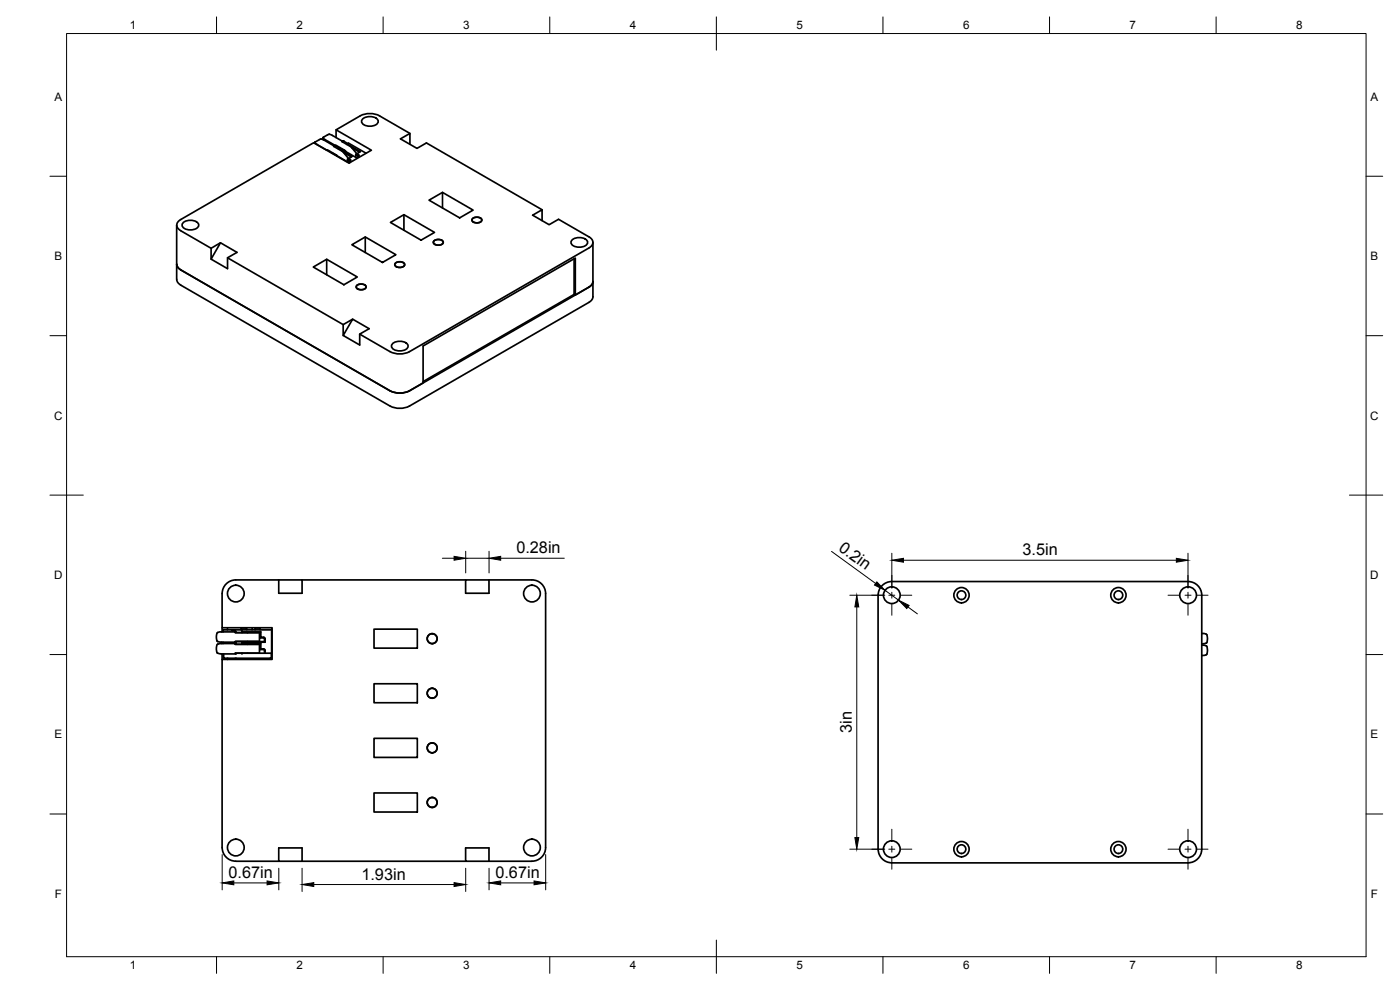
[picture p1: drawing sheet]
<svg xmlns="http://www.w3.org/2000/svg" width="420mm" height="297mm" viewBox="0 0 420 297" stroke-linecap="round" stroke-linejoin="round" font-family="sans-serif">
<!-- layer: Visible -->
<g fill="#000">
<circle cx="100.5" cy="43.7" r=".25"/>
<circle cx="102.9" cy="42.3" r=".25"/>
<circle cx="70.6" cy="193.1" r=".25"/>
<circle cx="70.6" cy="192.7" r=".25"/>
<circle cx="70.6" cy="189.6" r=".25"/>
</g>
<g fill="none" stroke="#000" stroke-width=".51">
<path d="M100.9 39v2.3M108.8 35.7a3.4 3.4 0 0 1 4.6 .4 1.57 1.57 0 0 1-1.8 1.7h-1.2a1.43 1.43 0 0 1-1.5-.5 1.43 1.43 0 0 1-.1-1.6zM94.5 42.8l1.7-1.1 .8 .2 5.8 3.6 1.8 2.1-.3 .1M94.5 42.7v.3M94.5 42.8l.6 .5M95.1 43.3l6.1 3.5M96.9 41.3l1.8-1 .8 .2 5.8 3.5 1.8 2.1-.3 .2M96.9 41.3v.6M97 41.3l.6 .6M97.6 41.9l5.9 3.2 .3 .4M98.1 45.1h.1M99.5 46l5.4 2.9-.4-.2"/>
<path d="M100.5 43.7l-.2 .1M100.5 43.7h.1M100.5 43.7l-.3 .2M100.6 43.7l1.3 .8M100.6 43.7h-.1M100.6 43.6l-.4 .2M101.6 44.8l.4-.3 4.9 2.8 .7-.4M101.7 44.6l4 2.3-1.1 .7 .5 .3M102.8 42.4l-.2 .1M102.9 42.3h.1zM103 42.3h.1M103 42.3l1.4 .8"/>
<path d="M103.1 45.7l2.3 1.4M104.1 43.4l.5-.4 5.3 3M104.2 43.2l4 2.3-1.1 .7 .5 .3M105 48.2l-.7-.5v.9M105 48.1v.3M105.1 48.3l-.5 .3M105.2 47.9v.4M105.6 44.3l2.3 1.4M107.5 47v-.3l-.7-.4v.9M107.6 46.5v.4M123 43.3v-3.3l-2.8 1.7 4.9 2.8 2.9-1.6 34.7 20M123 40l-9.1-5.2a6.4 6.4 0 0 0-5.8 0l-7.2 4.2 10.6 6.1-6.8 3.8-10.6-6.1-39.9 23.1a1.76 1.76 0 0 0-1.2 1.6 1.76 1.76 0 0 0 1.2 1.7"/>
<path d="M132.8 57.7v4.7M53 67.5v16.4l.2 .7 .6 .6 63.3 36.6M53 79.3l.2 .7 1 1 62.9 36.3M54.2 69.2l9.2 5.3M55 66.8a3.4 3.4 0 0 1 4.6 .4 1.57 1.57 0 0 1-1.8 1.7h-1.3a1.43 1.43 0 0 1-1.5-.5 1.43 1.43 0 0 1 0-1.6zM66.2 72.8l4.9 2.9-2.8 1.7v3.2l-4.9-2.8zM66.2 72.8l-2.8 1.7v3.3M68.3 77.4l34.7 20M98 77.8v4.7M105.6 73.4l4-2.3 9.2 5.3-4 2.3zM109.6 71.1v4.7M117.2 66.7l4-2.3 9.2 5.3-4 2.4z"/>
<path d="M118.6 79a1.95 1.95 0 0 1 2.8 .3 1.67 1.67 0 0 1-2.8 .5zM121.2 64.4v4.7M128.8 60.1l4-2.4 9.2 5.3-4.1 2.4zM130.2 72.3a1.95 1.95 0 0 1 2.8 .3 1.67 1.67 0 0 1-2.8 .5zM141.8 65.6a1.95 1.95 0 0 1 2.8 .3 1.67 1.67 0 0 1-2.8 .5zM162.7 66.2v-3.3l-2.8 1.7 4.9 2.8 2.8-1.6 9.1 5.3a1.76 1.76 0 0 1 1.2 1.6 1.76 1.76 0 0 1-1.2 1.7l-53.8 31.1a6.5 6.5 0 0 1-5.8 0M171.7 72a3.4 3.4 0 0 1 4.6 .4 1.57 1.57 0 0 1-1.8 1.7h-1.3a1.43 1.43 0 0 1-1.4-.5 1.43 1.43 0 0 1-.1-1.6zM172.3 77.6v10.7l-45.3 26.2M177.9 72.7v16.3l-.2 .8-.5 .6-54.3 31.4a6.4 6.4 0 0 1-5.8 0M94 80.1l4-2.3 9.2 5.3-4 2.3zM105.8 95.8l5 2.8-2.9 1.7v3.2l-4.9-2.8zM105.8 95.8l-2.8 1.6v3.3"/>
<path d="M107 85.7a1.95 1.95 0 0 1 2.9 .3 1.67 1.67 0 0 1-2.9 .5zM172.3 88.3l.4 .2v-11.1l-45.7 26.4v11.1l-4.1 2.4M176.7 86.2l-53.8 31.1M176.7 86.2l-4 2.3M177.9 84.5l-.2 .7-1 .9M107.9 100.3l9.2 5.2M117.1 117.3a6.4 6.4 0 0 0 5.8 0M117.8 103.1a3.4 3.4 0 0 1 4.6 .4 1.57 1.57 0 0 1-1.8 1.7h-1.3a1.43 1.43 0 0 1-1.4-.5 1.43 1.43 0 0 1-.1-1.6zM66.7 178.1v10.2h15v9.6h-15v56.4M83.7 174h7v4h-7zM83.7 174h-12.9a4.1 4.1 0 0 0-4.1 4.1M90.7 174h49"/>
<path d="M139.7 174h7v4h-7zM146.7 174h12.9a4.1 4.1 0 0 1 4.1 4.1v76.2a4.1 4.1 0 0 1-4.1 4.1h-12.9M263.5 178.6v76.2M263.5 178.6a4.1 4.1 0 0 1 4.1-4.1h89a4.1 4.1 0 0 1 4.1 4.1v76.2a4.1 4.1 0 0 1-4.1 4.1M65.2 189.8l-.3 1.1 .3 1.6M65.2 193.3l-.3 1.1 .3 1.5M65.3 192.4l.1 .1M65.3 189.8l.8-.2h4.5v.3h7.3v2.5h-7.3v.3l-5.2-.2M65.3 193.3l1.1-.2h4.2v.2h7.3v2.6h-7.3v.3h-4.5l-.8-.3M66.7 188.3v1.3M66.7 192.7v.4M66.7 196.2v1.7"/>
<path d="M67 192.7v.4M68.3 188.3v.7M68.3 197.5v.4M69.5 189h12v7h-1.9M69.5 189h-2.5v.6M69.5 189l.2 .2 .4-.1M70.1 189.1h-.1M70.3 189l.4 .2-.1 .4M70.4 189h-.3M70.6 192.7v.4M70.6 189.8h7.5M70.6 192.5h8.8"/>
<path d="M70.6 193.3h7.5M70.6 196h2M70.6 196.1h.1M70.7 196.1l.2 .1M70.7 196.1h.1M72.3 189v-.6h1.8v.6M72.6 196h7M72.6 192.5v.8M72.6 189v.8M72.6 189.6h5.7v1.6l1 .1 .3 .4M72.6 193.1h5.7v1.6h1l.3 .5M72.6 196v.2"/>
<path d="M75.7 188.3v.7M76.6 188.4h1.5v.6M76.6 188.3v.7M78.1 189.8v1.6h1.1l.2 1.1M78.1 193.3v1.6h1M78.3 191.2l-.2 .2M78.3 189.6l-.2 .2M78.3 193.1l-.2 .2M78.3 194.7l-.2 .2M79.1 194.9l.3 .3v.8M79.4 192.5l.2 .2M79.6 191.7v1h-7"/>
<path d="M79.6 195.2v.8M81.4 196v1.5h-14.3v-1.3M112.2 188.8h13v5.7h-13zM360.7 190.1a1.52 1.52 0 0 1 1.5 .6 1.52 1.52 0 0 1 .1 1.6v.2a.93 .93 0 0 1-1.4 .7M360.7 193.6a1.46 1.46 0 0 1 1.5 .5 1.46 1.46 0 0 1 .1 1.6v.2a.95 .95 0 0 1-1.4 .8M360.7 193.2h.2M360.7 196.7h.2M112.2 205.2h13v5.6h-13zM112.2 221.5h13v5.8h-13zM112.2 237.9h13v5.7h-13zM66.7 254.3a4.1 4.1 0 0 0 4.1 4.1h12.9M83.7 254.4h7v4h-7z"/>
<path d="M90.7 258.4h49M139.7 254.4h7v4h-7zM263.5 254.8a4.1 4.1 0 0 0 4.1 4.1M267.6 258.9h89"/>
<circle cx="70.8" cy="178.1" r="2.51"/>
<circle cx="159.6" cy="178.1" r="2.51"/>
<circle cx="267.6" cy="178.6" r="2.51"/>
<circle cx="288.6" cy="178.6" r="2.3"/>
<circle cx="288.6" cy="178.6" r="1.3"/>
<circle cx="335.7" cy="178.6" r="2.3"/>
<circle cx="335.7" cy="178.6" r="1.3"/>
<circle cx="356.6" cy="178.6" r="2.51"/>
<circle cx="129.7" cy="191.6" r="1.49"/>
<circle cx="129.7" cy="208" r="1.49"/>
<circle cx="129.7" cy="224.4" r="1.49"/>
<circle cx="70.8" cy="254.3" r="2.51"/>
<circle cx="129.7" cy="240.8" r="1.49"/>
<circle cx="159.6" cy="254.3" r="2.51"/>
<circle cx="267.6" cy="254.8" r="2.51"/>
<circle cx="288.6" cy="254.8" r="2.3"/>
<circle cx="288.6" cy="254.8" r="1.3"/>
<circle cx="335.7" cy="254.8" r="2.3"/>
<circle cx="335.7" cy="254.8" r="1.3"/>
<circle cx="356.6" cy="254.8" r="2.51"/>
</g>
<!-- layer: BORDER -->
<g fill="none" stroke="#000" stroke-width=".3">
<path d="M20 10.1h390v276.9h-390zM65 5.1v5M115 5.1v5M165 5.1v5M215 5.1v10M265 5.1v5M315 5.1v5M365 5.1v5M15 52.9h5M410 52.9h5M15 100.7h5M410 100.7h5"/>
<path d="M15 148.6h10M405 148.6h10M15 196.4h5M410 196.4h5M15 244.2h5M410 244.2h5M65 287v5M115 287v5M165 287v5M215 282.1v9.9M265 287v5M315 287v5"/>
<path d="M365 287v5"/>
</g>
<!-- layer: Smart Centers -->
<g fill="none" stroke="#000" stroke-width=".3">
<path d="M261.6 178.6h3.4M266.7 178.6h1.8M267.7 172.6v3.3M267.7 177.7v1.8M270.3 178.6h3.3M350.5 178.6h3.4M355.6 178.6h1.8M356.5 172.6v3.3M356.5 177.7v1.8M359.2 178.6h3.3M267.7 181.3v3.3M356.5 181.3v3.3"/>
<path d="M261.6 254.8h3.4M266.7 254.8h1.8M267.7 248.8v3.3M267.7 253.9v1.8M267.7 257.5v3.3M270.3 254.8h3.3M350.5 254.8h3.4M355.6 254.8h1.8M356.5 248.8v3.3M356.5 253.9v1.8M356.5 257.5v3.3M359.2 254.8h3.3"/>
</g>
<!-- layer: FD_Dimensions -->
<g fill="none" stroke="#000" stroke-width=".3">
<path d="M132.8 167.5h3.5M139.8 165.4v6.5M139.8 167.5h7M146.8 165.4v6.5M150.3 167.5h19.1M249.6 165.4l13.2 9.7M255 178.6h10.5M265.6 177.1l4.1 3M267.7 166v10.5M271.1 168.1h81.9M356.5 166v10.5M257.1 182.1v69.2"/>
<path d="M272.5 182.1l2.8 2.1M66.7 256.4v10.6M163.8 256.4v10.6M255 254.8h10.5M70.2 264.9h10M83.7 260.5v6.5M90.7 260.5v7M94.2 265.4h42.1M139.8 260.5v7M146.8 260.5v6.5M150.3 264.9h10"/>
</g>
<g fill="#000" stroke="#000" stroke-width=".3">
<path d="M136.3 166.9l3.5 .6-3.5 .6zM146.8 167.5l3.5-.6v1.2zM263.1 174.6l2.5 2.5-3.2-1.6zM267.7 168.1l3.4-.6v1.2zM353 167.5l3.5 .6-3.5 .6zM257.1 178.6l.6 3.5h-1.1zM269.7 180.1l3.1 1.6-.7 .9zM256.6 251.3h1.1l-.6 3.5zM66.7 264.9l3.5-.6v1.2zM80.2 264.3l3.5 .6-3.5 .6zM90.7 265.4l3.5-.6v1.2zM136.3 264.8l3.5 .6-3.5 .6z"/>
<path d="M146.8 264.9l3.5-.6v1.2zM160.3 264.3l3.5 .6-3.5 .6z"/>
</g>
<g font-size="4.9">
<text x="155" y="166">0.28in</text>
<text x="251.4" y="165" transform="rotate(36 251.4 165)">0.2in</text>
<text x="306.9" y="166.6">3.5in</text>
<text x="255.7" y="219.9" transform="rotate(-90 255.7 219.9)">3in</text>
<text x="68.6" y="263.4">0.67in</text>
<text x="108.5" y="263.9">1.93in</text>
<text x="148.7" y="263.4">0.67in</text>
</g>
<g font-size="3.5">
<text x="39" y="8.8">1</text>
<text x="89" y="8.8">2</text>
<text x="139" y="8.8">3</text>
<text x="189" y="8.8">4</text>
<text x="239" y="8.8">5</text>
<text x="289" y="8.8">6</text>
<text x="339" y="8.8">7</text>
<text x="389" y="8.8">8</text>
<text x="16.3" y="30.2">A</text>
<text x="411.3" y="30.2">A</text>
<text x="16.3" y="78">B</text>
<text x="411.3" y="78">B</text>
<text x="16.2" y="125.9">C</text>
<text x="411.2" y="125.9">C</text>
<text x="16.2" y="173.7">D</text>
<text x="411.2" y="173.7">D</text>
<text x="16.3" y="221.6">E</text>
<text x="411.3" y="221.6">E</text>
<text x="16.4" y="269.4">F</text>
<text x="411.4" y="269.4">F</text>
<text x="39" y="290.8">1</text>
<text x="89" y="290.8">2</text>
<text x="139" y="290.8">3</text>
<text x="189" y="290.8">4</text>
<text x="239" y="290.8">5</text>
<text x="289" y="290.8">6</text>
<text x="339" y="290.8">7</text>
<text x="389" y="290.8">8</text>
</g>
</svg>
